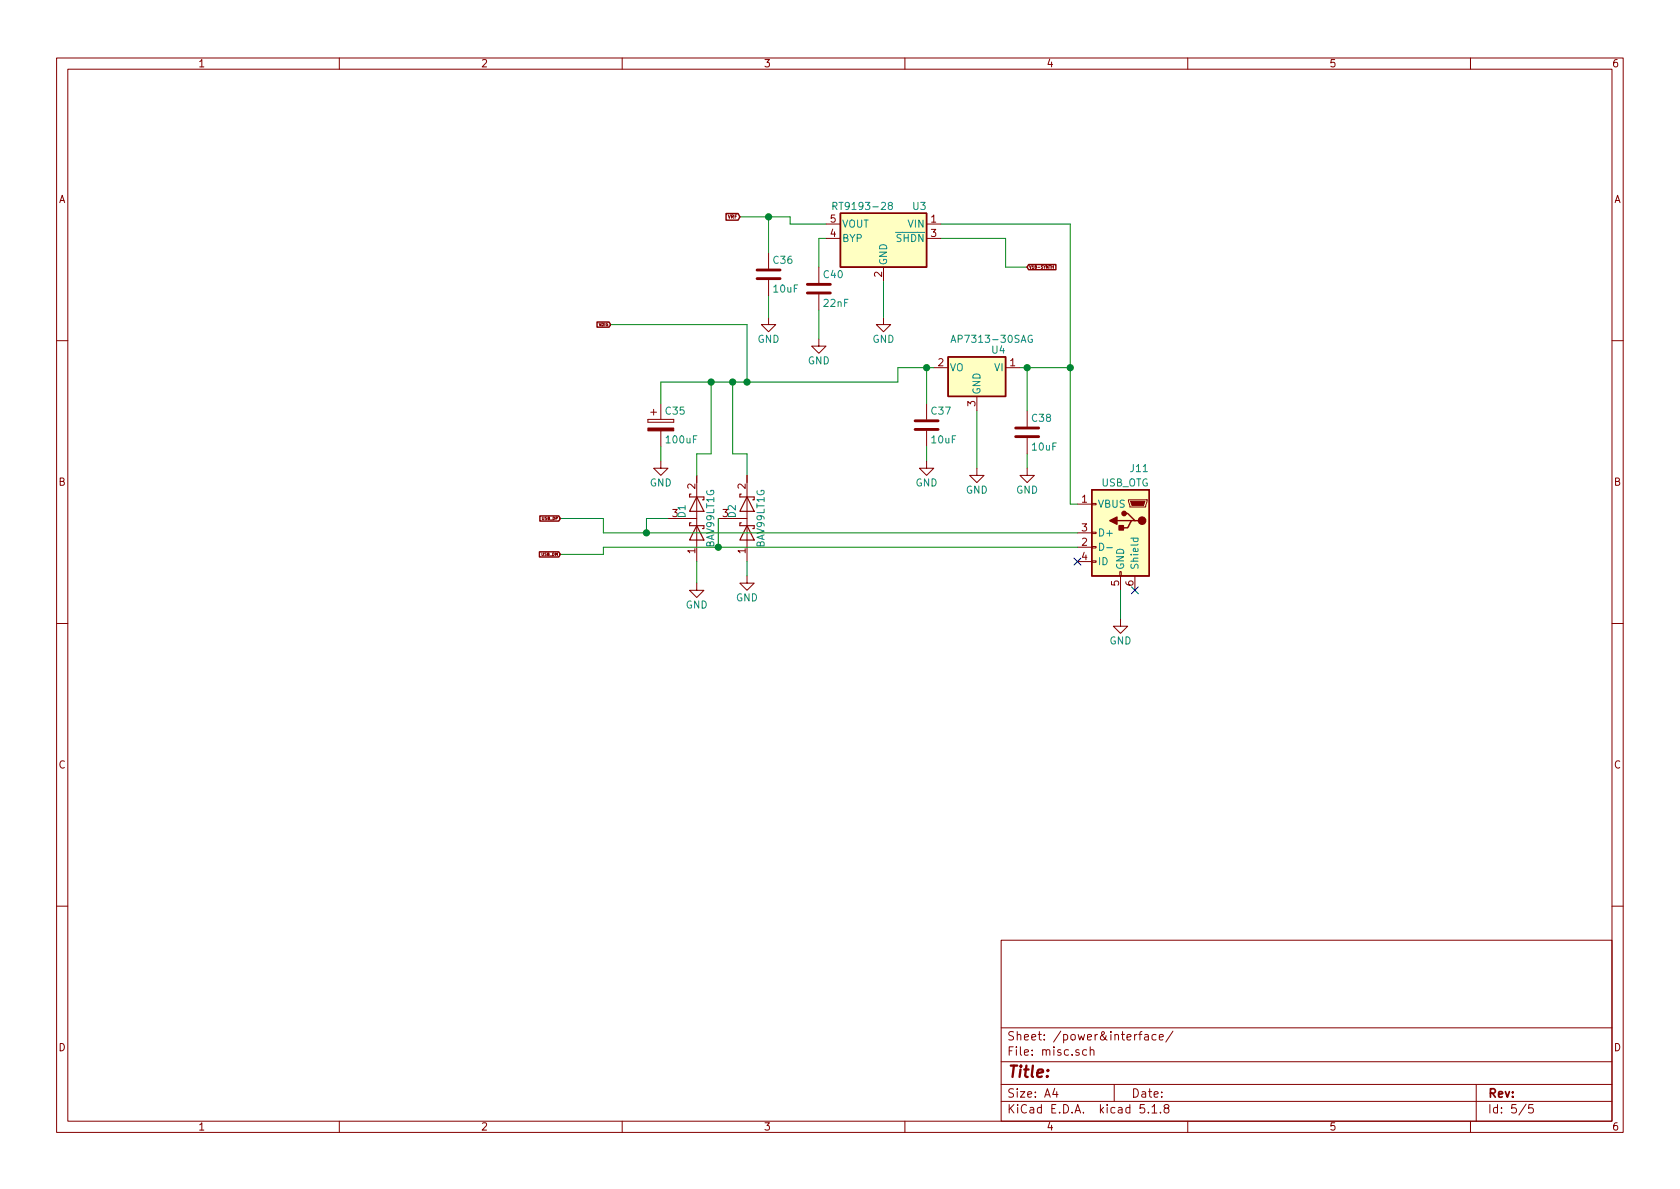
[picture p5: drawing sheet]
EESchema Schematic File Version 4
EELAYER 30 0
EELAYER END
$Descr A4 11693 8268
encoding utf-8
Sheet 5 5
Title ""
Date ""
Rev ""
Comp ""
Comment1 ""
Comment2 ""
Comment3 ""
Comment4 ""
$EndDescr
$Comp
L msisdr-rescue:GND #PWR040
U 1 1
P 4850 4050
F 0 "#PWR040" H 4850 3800 50  0001 C CNN
F 1 "GND" H 4850 3900 50  0000 C CNN
F 2 "" H 4850 4050 50  0001 C CNN
F 3 "" H 4850 4050 50  0001 C CNN
	1    4850 4050
	1    0    0    -1  
$EndComp
$Comp
L msisdr-rescue:GND #PWR041
U 1 1
P 5200 4000
F 0 "#PWR041" H 5200 3750 50  0001 C CNN
F 1 "GND" H 5200 3850 50  0000 C CNN
F 2 "" H 5200 4000 50  0001 C CNN
F 3 "" H 5200 4000 50  0001 C CNN
	1    5200 4000
	1    0    0    -1  
$EndComp
Text GLabel 4250 2250 0    20   Input ~ 0
VDIG
Text GLabel 3900 3850 0    20   Input ~ 0
USB_DM
Text GLabel 3900 3600 0    20   Input ~ 0
USB_DP
$Comp
L msisdr-rescue:GND #PWR039
U 1 1
P 4600 3200
F 0 "#PWR039" H 4600 2950 50  0001 C CNN
F 1 "GND" H 4600 3050 50  0000 C CNN
F 2 "" H 4600 3200 50  0001 C CNN
F 3 "" H 4600 3200 50  0001 C CNN
	1    4600 3200
	1    0    0    -1  
$EndComp
$Comp
L msisdr-rescue:C C38
U 1 1
P 7150 3000
F 0 "C38" H 7175 3100 50  0000 L CNN
F 1 "10uF" H 7175 2900 50  0000 L CNN
F 2 "Capacitor_SMD:C_1206_3216Metric_Pad1.33x1.80mm_HandSolder" H 7188 2850 50  0001 C CNN
F 3 "" H 7150 3000 50  0001 C CNN
	1    7150 3000
	1    0    0    -1  
$EndComp
$Comp
L msisdr-rescue:C C37
U 1 1
P 6450 2950
F 0 "C37" H 6475 3050 50  0000 L CNN
F 1 "10uF" H 6475 2850 50  0000 L CNN
F 2 "Capacitor_SMD:C_1206_3216Metric_Pad1.33x1.80mm_HandSolder" H 6488 2800 50  0001 C CNN
F 3 "" H 6450 2950 50  0001 C CNN
	1    6450 2950
	1    0    0    -1  
$EndComp
$Comp
L msisdr-rescue:GND #PWR046
U 1 1
P 6800 3250
F 0 "#PWR046" H 6800 3000 50  0001 C CNN
F 1 "GND" H 6800 3100 50  0000 C CNN
F 2 "" H 6800 3250 50  0001 C CNN
F 3 "" H 6800 3250 50  0001 C CNN
	1    6800 3250
	1    0    0    -1  
$EndComp
$Comp
L msisdr-rescue:GND #PWR045
U 1 1
P 6450 3200
F 0 "#PWR045" H 6450 2950 50  0001 C CNN
F 1 "GND" H 6450 3050 50  0000 C CNN
F 2 "" H 6450 3200 50  0001 C CNN
F 3 "" H 6450 3200 50  0001 C CNN
	1    6450 3200
	1    0    0    -1  
$EndComp
$Comp
L msisdr-rescue:GND #PWR047
U 1 1
P 7150 3250
F 0 "#PWR047" H 7150 3000 50  0001 C CNN
F 1 "GND" H 7150 3100 50  0000 C CNN
F 2 "" H 7150 3250 50  0001 C CNN
F 3 "" H 7150 3250 50  0001 C CNN
	1    7150 3250
	1    0    0    -1  
$EndComp
$Comp
L msisdr-rescue:GND #PWR044
U 1 1
P 6150 2200
F 0 "#PWR044" H 6150 1950 50  0001 C CNN
F 1 "GND" H 6150 2050 50  0000 C CNN
F 2 "" H 6150 2200 50  0001 C CNN
F 3 "" H 6150 2200 50  0001 C CNN
	1    6150 2200
	1    0    0    -1  
$EndComp
Text GLabel 5150 1500 0    24   Input ~ 0
VRF
Text GLabel 7150 1850 2    20   Input ~ 0
V18-SYNTH
$Comp
L msisdr-rescue:C C36
U 1 1
P 5350 1900
F 0 "C36" H 5375 2000 50  0000 L CNN
F 1 "10uF" H 5375 1800 50  0000 L CNN
F 2 "Capacitor_SMD:C_1206_3216Metric_Pad1.33x1.80mm_HandSolder" H 5388 1750 50  0001 C CNN
F 3 "" H 5350 1900 50  0001 C CNN
	1    5350 1900
	1    0    0    -1  
$EndComp
$Comp
L msisdr-rescue:GND #PWR042
U 1 1
P 5350 2200
F 0 "#PWR042" H 5350 1950 50  0001 C CNN
F 1 "GND" H 5350 2050 50  0000 C CNN
F 2 "" H 5350 2200 50  0001 C CNN
F 3 "" H 5350 2200 50  0001 C CNN
	1    5350 2200
	1    0    0    -1  
$EndComp
$Comp
L msisdr-rescue:GND #PWR048
U 1 1
P 7800 4300
F 0 "#PWR048" H 7800 4050 50  0001 C CNN
F 1 "GND" H 7800 4150 50  0000 C CNN
F 2 "" H 7800 4300 50  0001 C CNN
F 3 "" H 7800 4300 50  0001 C CNN
	1    7800 4300
	1    0    0    -1  
$EndComp
$Comp
L msisdr-rescue:USB_OTG J11
U 1 1
P 7800 3700
F 0 "J11" H 7600 4150 50  0000 L CNN
F 1 "USB_OTG" H 7600 4050 50  0000 L CNN
F 2 "Connector_USB:USB_Micro-B_Wuerth_629105150521" H 7950 3650 50  0001 C CNN
F 3 "" H 7950 3650 50  0001 C CNN
	1    7800 3700
	-1   0    0    -1  
$EndComp
NoConn ~ 7500 3900
NoConn ~ 7900 4100
$Comp
L msisdr-rescue:CP C35
U 1 1
P 4600 2950
F 0 "C35" H 4625 3050 50  0000 L CNN
F 1 "100uF" H 4625 2850 50  0000 L CNN
F 2 "Capacitor_THT:CP_Radial_D5.0mm_P2.50mm" H 4638 2800 50  0001 C CNN
F 3 "" H 4600 2950 50  0001 C CNN
	1    4600 2950
	1    0    0    -1  
$EndComp
$Comp
L msisdr-rescue:APE8865NR-30-HF-3 U4
U 1 1
P 6800 2550
AR Path="/5CB1DEB2" Ref="U4"  Part="1" 
AR Path="/5C68CE79/5CB1DEB2" Ref="U4"  Part="1" 
F 0 "U4" H 6650 2675 50  0000 C CNN
F 1 "AP7313-30SAG" H 6400 2750 50  0000 L CNN
F 2 "Package_TO_SOT_SMD:SOT-23" H 6800 2775 50  0001 C CIN
F 3 "" H 6800 2500 50  0001 C CNN
	1    6800 2550
	-1   0    0    -1  
$EndComp
$Comp
L msisdr-rescue:APE8865Y5-28-HF-3 U3
U 1 1
P 6150 1650
F 0 "U3" H 5900 1875 50  0000 C CNN
F 1 "RT9193-28" H 6075 1875 50  0000 L CNN
F 2 "Package_TO_SOT_SMD:SOT-23-5" H 6150 1975 50  0001 C CIN
F 3 "" H 6150 1750 50  0001 C CNN
	1    6150 1650
	-1   0    0    -1  
$EndComp
$Comp
L msisdr-rescue:C C40
U 1 1
P 5700 2000
F 0 "C40" H 5725 2100 50  0000 L CNN
F 1 "22nF" H 5725 1900 50  0000 L CNN
F 2 "Capacitor_SMD:C_1206_3216Metric_Pad1.33x1.80mm_HandSolder" H 5738 1850 50  0001 C CNN
F 3 "" H 5700 2000 50  0001 C CNN
	1    5700 2000
	1    0    0    -1  
$EndComp
$Comp
L msisdr-rescue:GND #PWR043
U 1 1
P 5700 2350
F 0 "#PWR043" H 5700 2100 50  0001 C CNN
F 1 "GND" H 5700 2200 50  0000 C CNN
F 2 "" H 5700 2350 50  0001 C CNN
F 3 "" H 5700 2350 50  0001 C CNN
	1    5700 2350
	1    0    0    -1  
$EndComp
$Comp
L msisdr-rescue:D_Schottky_x2_Serial_AKC D1
U 1 1
P 4850 3600
F 0 "D1" H 4900 3500 50  0000 C CNN
F 1 "BAV99LT1G" H 4850 3700 50  0000 C CNN
F 2 "Package_TO_SOT_SMD:SOT-23" H 4850 3600 50  0001 C CNN
F 3 "" H 4850 3600 50  0001 C CNN
	1    4850 3600
	0    1    -1   0   
$EndComp
$Comp
L msisdr-rescue:D_Schottky_x2_Serial_AKC D2
U 1 1
P 5200 3600
F 0 "D2" H 5250 3500 50  0000 C CNN
F 1 "BAV99LT1G" H 5200 3700 50  0000 C CNN
F 2 "Package_TO_SOT_SMD:SOT-23" H 5200 3600 50  0001 C CNN
F 3 "" H 5200 3600 50  0001 C CNN
	1    5200 3600
	0    1    -1   0   
$EndComp
Wire Wire Line
	4600 2650 4950 2650
Connection ~ 5100 2650
Wire Wire Line
	4200 3700 4500 3700
Wire Wire Line
	4200 3800 5000 3800
Wire Wire Line
	5200 4000 5200 3900
Wire Wire Line
	4850 4050 4850 3900
Wire Wire Line
	4250 2250 5200 2250
Wire Wire Line
	5200 2250 5200 2650
Connection ~ 5200 2650
Wire Wire Line
	4200 3700 4200 3600
Wire Wire Line
	4200 3600 3900 3600
Wire Wire Line
	4200 3800 4200 3850
Wire Wire Line
	4200 3850 3900 3850
Wire Wire Line
	6450 2800 6450 2550
Wire Wire Line
	6250 2550 6450 2550
Wire Wire Line
	7100 2550 7150 2550
Wire Wire Line
	7150 2550 7150 2850
Wire Wire Line
	6800 3250 6800 2850
Wire Wire Line
	6250 2650 6250 2550
Connection ~ 6450 2550
Wire Wire Line
	7450 1550 7450 2550
Connection ~ 7150 2550
Wire Wire Line
	6450 3200 6450 3100
Wire Wire Line
	7150 3250 7150 3150
Wire Wire Line
	5500 1550 5750 1550
Wire Wire Line
	5500 1550 5500 1500
Wire Wire Line
	5500 1500 5350 1500
Wire Wire Line
	7150 1850 7000 1850
Wire Wire Line
	7000 1850 7000 1650
Wire Wire Line
	7000 1650 6550 1650
Wire Wire Line
	5350 1750 5350 1500
Connection ~ 5350 1500
Wire Wire Line
	5350 2200 5350 2050
Wire Wire Line
	6550 1550 7450 1550
Connection ~ 7450 2550
Wire Wire Line
	6150 1950 6150 2200
Wire Wire Line
	7800 4300 7800 4100
Wire Wire Line
	7450 3500 7500 3500
Wire Wire Line
	4600 2650 4600 2800
Connection ~ 4950 2650
Wire Wire Line
	4600 3200 4600 3100
Wire Wire Line
	5700 1850 5700 1650
Wire Wire Line
	5700 1650 5750 1650
Wire Wire Line
	5700 2150 5700 2350
Wire Wire Line
	4950 2650 4950 3150
Wire Wire Line
	4950 3150 4850 3150
Wire Wire Line
	4850 3150 4850 3300
Wire Wire Line
	5200 3300 5200 3150
Wire Wire Line
	5200 3150 5100 3150
Wire Wire Line
	5100 3150 5100 2650
Wire Wire Line
	4650 3600 4500 3600
Wire Wire Line
	4500 3600 4500 3700
Connection ~ 4500 3700
Wire Wire Line
	5000 3600 5000 3800
Connection ~ 5000 3800
Wire Wire Line
	5100 2650 5200 2650
Wire Wire Line
	5200 2650 6250 2650
Wire Wire Line
	6450 2550 6500 2550
Wire Wire Line
	7150 2550 7450 2550
Wire Wire Line
	5350 1500 5150 1500
Wire Wire Line
	7450 2550 7450 3500
Wire Wire Line
	4950 2650 5100 2650
Wire Wire Line
	4500 3700 7500 3700
Wire Wire Line
	5000 3800 7500 3800
$EndSCHEMATC
